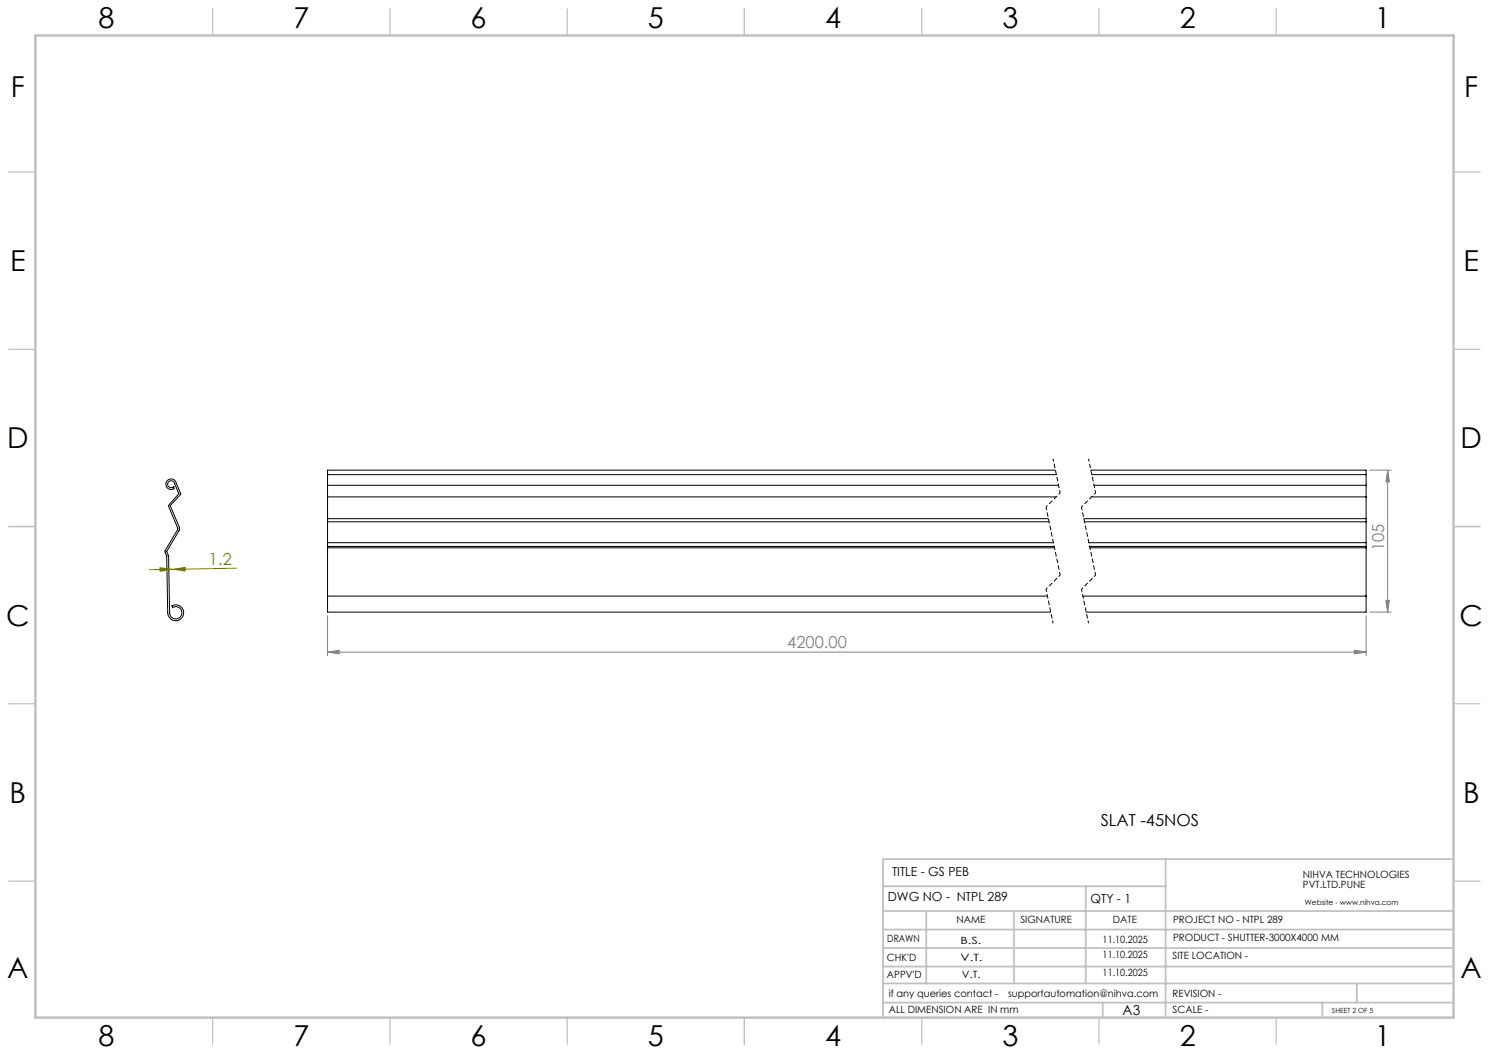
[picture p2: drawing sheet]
<svg xmlns="http://www.w3.org/2000/svg" width="420mm" height="297mm" viewBox="0 0 420 297" stroke-linecap="round" stroke-linejoin="round" font-family="sans-serif">
<g fill="none" stroke="#000" stroke-width=".28">
<path d="M47.2 135.5a1.51 1.51 0 0 1 2.5 .8l1.3 3-3 3.3 2.6 6.1 .1 .6-3.7 6.2 .6 1.4 .2 16a1.74 1.74 0 0 0 2.1 1.6 1.74 1.74 0 0 0 1.3-2.3 1.74 1.74 0 0 0-2.5-.9l-.2-.4a2.26 2.26 0 0 1 3.2 1.2 2.26 2.26 0 0 1-1.8 3 2.26 2.26 0 0 1-2.6-2.2l-.3-16.1-.5-1.4 3.7-6.1-2.7-6.7 2.9-3.4-1.1-2.7a1 1 0 0 0-1.3-.9 1 1 0 0 0-.5 1.5 1 1 0 0 0 1.5 .1l.1 .7a1.52 1.52 0 0 1-2-.4 1.52 1.52 0 0 1 .1-2zM92.4 136.9h206.2M92.4 133.9h205.6M92.4 133.9v12.4M297.7 132.6h-205.3v1.3M307.7 132.6h77.6v1.3M307.9 133.9h77.4M308.6 136.9h76.7M385.3 133.9v12.4M92.4 146.3v.9M92.4 154.1v.4M92.4 140.2h205.5"/>
<path d="M92.4 147.2h203.5M92.4 146.3h203.3M92.4 153.1h204.7M92.4 154.5h205M92.4 154.1h205M92.4 147.2v6.9M92.4 154.5v13.6M305.7 146.3h79.6M305.9 147.2h79.4M307.1 153.1h78.2M307.3 154.1h78M307.4 154.5h77.9"/>
<path d="M307.9 140.2h77.4M385.3 146.3v.9M385.3 154.1v.4M385.3 147.2v6.9M385.3 154.5v13.6M92.4 168.1v4.5h204M92.4 168.1h203M305.4 168.1h79.9M385.3 168.1v4.5h-78.9"/>
</g>
<path d="M45.1 160.1l3.3 .5-3.2 .5zM48.4 160.6l-6.3 .1M48.4 160.6h.5M48.9 160.6l3.3-.6v1zM66.7 160.3l-17.8 .3" fill="none" stroke="#808000" stroke-width=".28"/>
<path d="M386.3 132.6h6.1M391.4 132.6v40M391.4 132.6l.5 3.3h-1zM92.4 173.6v11.3M385.3 173.6v11.3M386.3 172.6h6.1M390.9 169.3h1l-.5 3.3zM92.4 183.9l3.3-.5v1zM92.4 183.9h292.9M382 183.4l3.3 .5-3.3 .5z" fill="none" stroke="#808080" stroke-width=".28"/>
<path d="M297 129.4l2 9.6M307 129.4l2 9.6M295 166.2l2 9.6M305 166.2l2 9.6" fill="none" stroke="#000" stroke-width=".28" stroke-dasharray="1.3 .6" stroke-dashoffset=".5" stroke-linecap="butt"/>
<path d="M299 139l-4 4M309 139l-4 4M299 162.2l-4 4M309 162.2l-4 4" fill="none" stroke="#000" stroke-width=".28" stroke-dasharray="1.3 .6" stroke-dashoffset=".7" stroke-linecap="butt"/>
<path d="M295 143l4 19.2M305 143l4 19.2" fill="none" stroke="#000" stroke-width=".28" stroke-dasharray="1.3 .6" stroke-dashoffset=".4" stroke-linecap="butt"/>
<g fill="none" stroke="#c0c0c0" stroke-width=".35">
<path d="M60 2.5v7.5M110 2.5v7.5M160 2.5v7.5M210 2.5v7.5M260 2.5v7.5M310 2.5v7.5M360 2.5v7.5M2.5 48.5h7.5M410 48.5h7.5M2.5 98.5h7.5M410 98.5h7.5M2.5 148.5h7.5"/>
<path d="M410 148.5h7.5M2.5 198.5h7.5M410 198.5h7.5M2.5 248.5h7.5M410 248.5h7.5M60 287v7.5M110 287v7.5M160 287v7.5M210 287v7.5M260 287v7.5M310 287v7.5M360 287v7.5"/>
</g>
<g fill="none" stroke="#c0c0c0" stroke-width=".5">
<path d="M249.1 257h160.9M249.1 250h79.7M261.3 257v20.4M286 257v20.4M306.2 250v27.4M328.8 242.3v44.7M410 242.3h-160.9v44.7M249.1 272.6h160.9M249.1 267.4h160.9M249.1 262.2h160.9M249.1 277.4h160.9M382.7 277.4v5.4"/>
<path d="M249.1 282.8h160.9M311 282.8v4.2M373 282.8v4.2"/>
</g>
<path d="M10 10h400v277h-400z" fill="none" stroke="#c0c0c0" stroke-width=".7"/>
<path d="M45.1 160.1l3.3 .5-3.2 .5zM48.9 160.6l3.3-.6v1z" fill="#808000"/>
<g fill="#808080">
<path d="M390.9 169.3h1l-.5 3.3zM391.4 132.6l.5 3.3h-1z"/>
<path d="M92.4 183.9l3.3-.5v1zM382 183.4l3.3 .5-3.3 .5z"/>
</g>
<g font-size="8.1">
<text x="27.8" y="8">8</text>
<text x="82.8" y="8">7</text>
<text x="132.8" y="8">6</text>
<text x="182.8" y="8">5</text>
<text x="232.8" y="8">4</text>
<text x="282.8" y="8">3</text>
<text x="332.8" y="8">2</text>
<text x="387.8" y="8">1</text>
<text x="3" y="27.2">F</text>
<text x="413" y="27.2">F</text>
<text x="2.8" y="76.5">E</text>
<text x="412.8" y="76.5">E</text>
<text x="2" y="126.5">D</text>
<text x="412" y="126.5">D</text>
<text x="1.7" y="176.5">C</text>
<text x="411.7" y="176.5">C</text>
<text x="2.7" y="226.5">B</text>
<text x="412.7" y="226.5">B</text>
<text x="2" y="275.7">A</text>
<text x="412" y="275.7">A</text>
<text x="27.8" y="295">8</text>
<text x="82.8" y="295">7</text>
<text x="132.8" y="295">6</text>
<text x="182.8" y="295">5</text>
<text x="232.8" y="295">4</text>
<text x="282.8" y="295">3</text>
<text x="332.8" y="295">2</text>
<text x="387.8" y="295">1</text>
</g>
<g font-size="4.7" fill="#808080">
<text x="390.4" y="155.5" transform="rotate(-90 390.4 155.5)">105</text>
<text x="222.1" y="182.9">4200.00</text>
</g>
<text font-size="4.7" fill="#808000" x="58.9" y="159.4" transform="rotate(-1 58.9 159.4)">1.2</text>
<text font-size="4.7" x="310.5" y="232.8">SLAT -45NOS</text>
<text font-size="3.9" x="316.7" y="286.4">A3</text>
<g font-size="3.5">
<text x="251.6" y="247">TITLE - GS PEB</text>
<text x="250.4" y="254.2">DWG NO - NTPL 289</text>
<text x="307.6" y="254.8">QTY - 1</text>
</g>
<g font-size="2.8">
<text x="367.5" y="247.7">NIHVA TECHNOLOGIES</text>
<text x="367.5" y="250.5">PVT.LTD.PUNE</text>
<text x="269.8" y="260.4">NAME</text>
<text x="287.8" y="260.4">SIGNATURE</text>
<text x="313.9" y="260.5">DATE</text>
<text x="330.9" y="260.5">PROJECT NO - NTPL 289</text>
<text x="250.3" y="265.7">DRAWN</text>
<text x="270.9" y="266.1">B.S.</text>
<text x="311" y="265.9">11.10.2025</text>
<text x="330.9" y="265.5">PRODUCT - SHUTTER-3000X4000 MM</text>
<text x="250.2" y="271.1">CHK'D</text>
<text x="250.2" y="275.8">APPV'D</text>
<text x="270.9" y="271.1">V.T.</text>
<text x="271.3" y="275.8">V.T.</text>
<text x="311" y="275.4">11.10.2025</text>
<text x="311" y="270.2">11.10.2025</text>
<text x="330.7" y="270.6">SITE LOCATION -</text>
<text x="250.7" y="281.1">if any queries contact -</text>
<text x="284.3" y="281.1">supportautomation@nihva.com</text>
<text x="330.7" y="281.1">REVISION -</text>
<text x="250.7" y="285.6">ALL DIMENSION ARE IN mm</text>
<text x="330.7" y="285.6">SCALE -</text>
</g>
<text font-size="2.1" x="368.1" y="255.1">Website - www.nihva.com</text>
<text font-size="2" x="375.7" y="285.6">SHEET 2 OF 5</text>
</svg>
